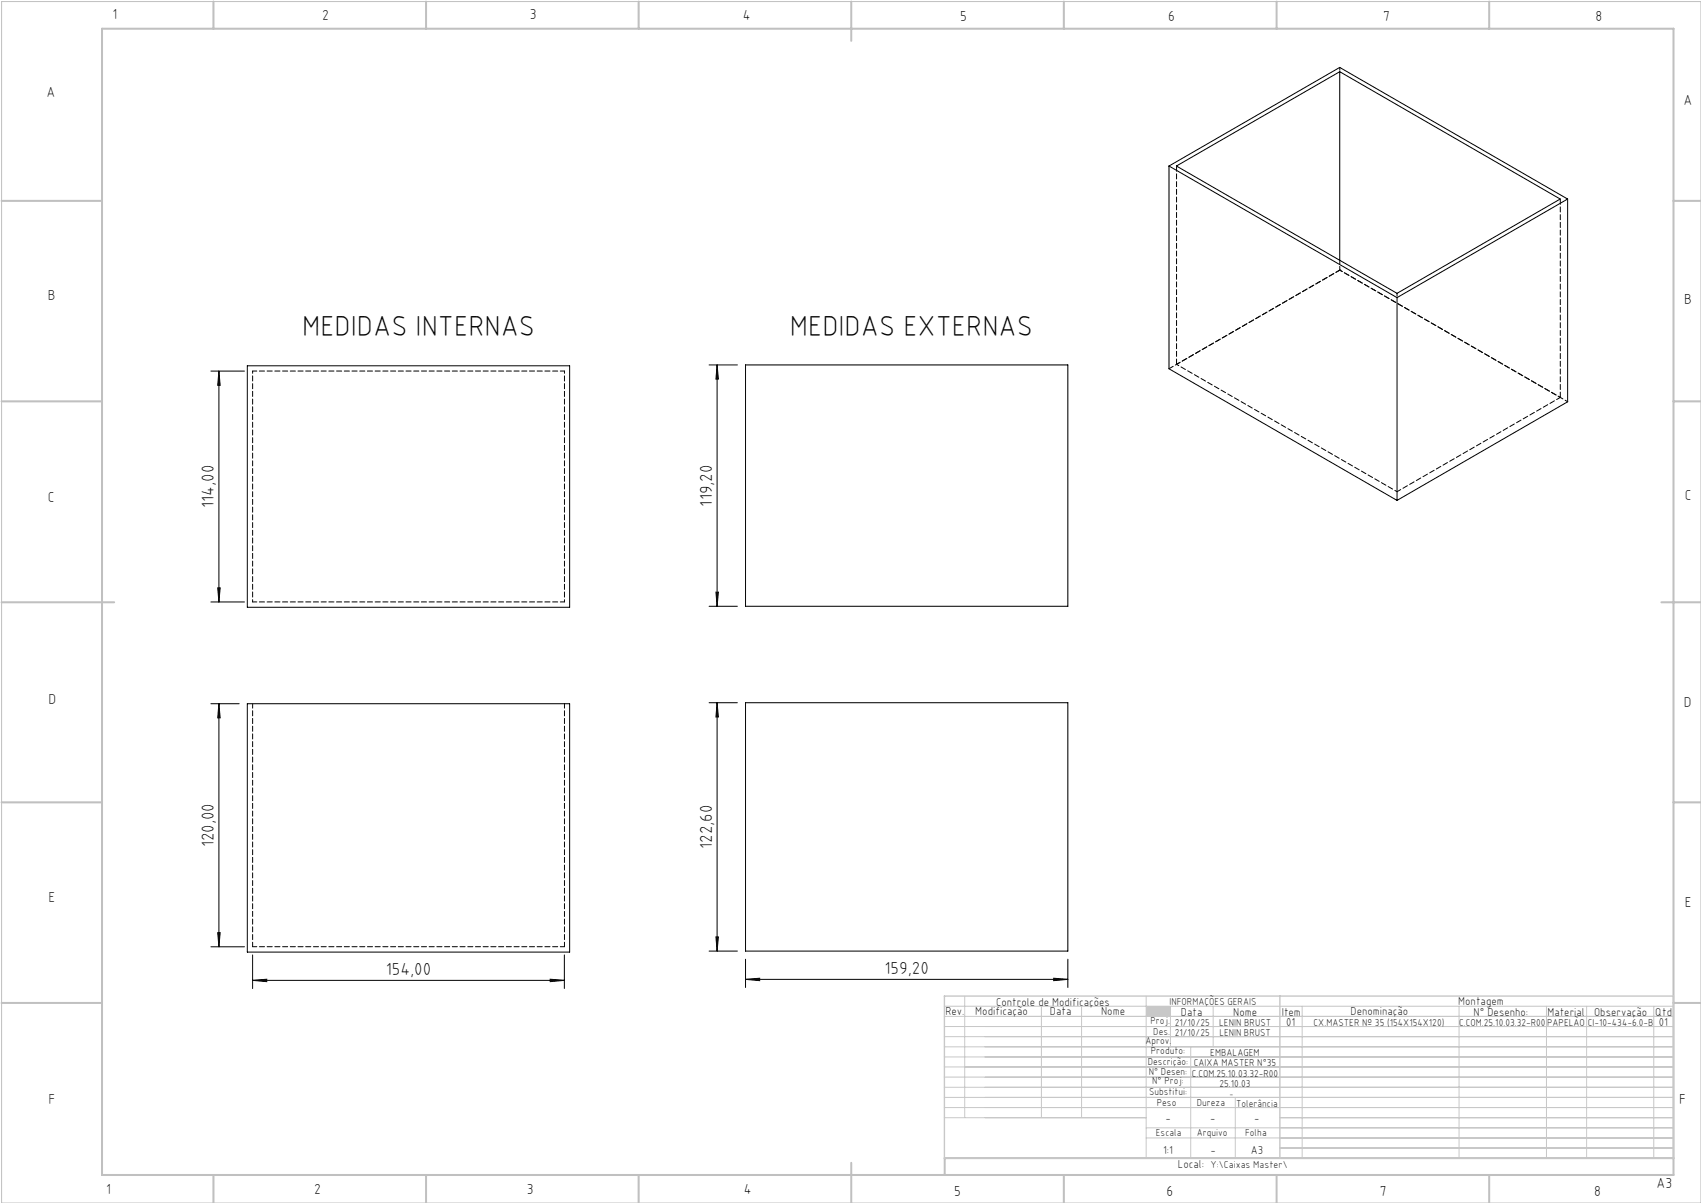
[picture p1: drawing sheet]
<svg xmlns="http://www.w3.org/2000/svg" width="420mm" height="297mm" viewBox="0 0 420 297" stroke-linecap="round" stroke-linejoin="round" font-family="sans-serif">
<path d="M.4 .4h419.6v296.6h-419.6z" fill="none" stroke="#c0c0c0" stroke-width=".25"/>
<g fill="none" stroke="#c0c0c0" stroke-width=".5">
<path d="M25.2 7.1h388v283h-388zM52.7 .4v6.7M105.2 .4v6.7M157.7 .4v6.7M210.2 .4v9.7M262.7 .4v6.7M315.2 .4v6.7M367.7 .4v6.7M.4 49.6h24.8M413.2 49.6h6.8M.4 99.1h24.8M413.2 99.1h6.8"/>
<path d="M.4 148.7h27.8M410.2 148.7h9.8M.4 198.1h24.8M413.2 198.1h6.8M.4 247.6h24.8M413.2 247.6h6.8M52.7 290.1v6.9M105.2 290.1v6.9M157.7 290.1v6.9M210.2 287.1v9.9M262.7 290.1v6.9M315.2 290.1v6.9"/>
<path d="M367.7 290.1v6.9M413.2 285.9h-179.9v4.2"/>
</g>
<g fill="none" stroke="#c3c8d2" stroke-width=".25">
<path d="M233.2 250.9h180M233.2 248.4h180M233.2 253.4h180M233.2 255.9h180M233.2 258.4h180M238.2 245.9v30M257.1 248.4v27.5M267.1 248.4v27.5M283 245.9v40M289 248.4v10M294 258.4v27.5M299.5 248.4v10"/>
<path d="M321.5 248.4v37.5M360.3 248.4v37.5M381.8 248.4v37.5M391.8 248.4v37.5M408.3 248.4v37.5M233.2 260.9h180M233.2 263.4h180M233.2 265.9h180M233.2 268.4h180M233.2 270.9h180M233.2 273.4h180M233.2 275.9h49.8"/>
<path d="M283 278.4h130.2M305 270.9v15M316 275.9h97.2M283 280.9h130.2M316 283.4h97.2"/>
</g>
<path d="M233.2 245.9h180v40h-180zM316 245.9v40" fill="none" stroke="#c3c8d2" stroke-width=".35"/>
<path d="M283 248.4h6v2.5h-6z" fill-rule="evenodd" fill="#c3c8d2"/>
<g fill="none" stroke="#000" stroke-width=".25">
<path d="M330.8 17.7v46.5M288.6 41v50l56.3 32.5M288.6 41l56.3 32.5M288.6 41l42.2-24.4 56.3 32.5M290.5 41l40.3-23.3 54.4 31.4-40.3 23.3zM387.1 49.1l-42.2 24.4M387.1 49.1v50.1l-42.2 24.3M344.9 73.5v50M52.1 91.6h8.3M54 91.6l.4 3.5h-.6zM54 91.6v57M61.1 90.3h79.6v59.6h-79.6z"/>
<path d="M175.1 90.1h7M177.1 90.1v59.6M177.1 90.1l.3 3.5h-.6zM184.1 90.1h79.6v59.6h-79.6zM52.1 148.6h8.3M53.8 145.1h.6l-.4 3.5zM175.1 149.7h7M176.8 146.2h.6l-.3 3.5zM52.1 173.7h7M54 173.7v60M54 173.7l.4 3.5h-.6zM61.1 173.7h79.6v61.4h-79.6z"/>
<path d="M175.1 173.5h7M177.1 173.5v61.3M177.1 173.5l.3 3.5h-.6zM184.1 173.5h79.6v61.3h-79.6zM52.1 233.7h8.3M53.8 230.3h.6l-.4 3.4zM62.4 235.8v8.2M139.3 235.8v8.2M175.1 234.8h7M176.8 231.3h.6l-.3 3.5zM184.1 236.8v7M263.7 236.8v7"/>
<path d="M62.4 242l3.5-.2v.6zM62.4 242h76.9M135.9 241.8l3.4 .2-3.4 .4zM184.1 241.8l3.5-.3v.6zM184.1 241.8h79.6M260.2 241.5l3.5 .3-3.5 .3z"/>
</g>
<g fill="#000">
<path d="M53.8 145.1h.6l-.4 3.5zM54 91.6l.4 3.5h-.6zM176.8 146.2h.6l-.3 3.5zM177.1 90.1l.3 3.5h-.6z"/>
<path d="M54 173.7l.4 3.5h-.6zM53.8 230.3h.6l-.4 3.4zM177.1 173.5l.3 3.5h-.6zM176.8 231.3h.6l-.3 3.5z"/>
<path d="M62.4 242l3.5-.2v.6zM135.9 241.8l3.4 .2-3.4 .4zM184.1 241.8l3.5-.3v.6zM260.2 241.5l3.5 .3-3.5 .3z"/>
</g>
<path d="M330.8 66.7l-40.3 23.3M62.4 91.6h77M345 121.4l40.3-23.3M139.4 148.6h-77M62.4 173.7v60M139.4 173.7v60M62.4 233.7h77" fill="none" stroke="#000" stroke-width=".25" stroke-dasharray="1.3 .6" stroke-dashoffset=".2"/>
<path d="M139.4 91.6v57M62.4 148.6v-57" fill="none" stroke="#000" stroke-width=".25" stroke-dasharray="1.3 .6" stroke-dashoffset=".7"/>
<path d="M330.8 16.6v1.1M345 72.4v1.1M387.1 99.2l-56.3-32.5" fill="none" stroke="#000" stroke-width=".25" stroke-dasharray="1.3 .6" stroke-dashoffset=".5"/>
<path d="M330.8 64.2v2.5" fill="none" stroke="#000" stroke-width=".25" stroke-dasharray="1.3 .6" stroke-dashoffset=".4"/>
<path d="M290.5 90l54.5 31.4M385.3 98.1l-54.5-31.4" fill="none" stroke="#000" stroke-width=".25" stroke-dasharray="1.3 .6" stroke-dashoffset=".6"/>
<path d="M290.5 41v49M385.3 49.1v49M330.8 66.7h.1" fill="none" stroke="#000" stroke-width=".25" stroke-dasharray="1.3 .6"/>
<path d="M330.8 66.7l-42.1 24.3" fill="none" stroke="#000" stroke-width=".25" stroke-dasharray="1.3 .6" stroke-dashoffset=".1"/>
<g font-size="7.1">
<text x="74.6" y="82.9">MEDIDAS INTERNAS</text>
<text x="195" y="82.9">MEDIDAS EXTERNAS</text>
</g>
<g font-size="4.3">
<text x="52.8" y="125.4" transform="rotate(-90 52.8 125.4)">114,00</text>
<text x="175.8" y="125.1" transform="rotate(-90 175.8 125.1)">119,20</text>
<text x="52.8" y="209.2" transform="rotate(-90 52.8 209.2)">120,00</text>
<text x="175.8" y="209.6" transform="rotate(-90 175.8 209.6)">122,60</text>
<text x="95.2" y="240.7">154,00</text>
<text x="218.4" y="240.5">159,20</text>
</g>
<g font-size="3.6">
<text x="27.8" y="4.8">1</text>
<text x="79.5" y="4.9">2</text>
<text x="130.8" y="4.8">3</text>
<text x="183.4" y="4.9">4</text>
<text x="237.1" y="5.1">5</text>
<text x="288.4" y="5.2">6</text>
<text x="341.5" y="5.1">7</text>
<text x="394" y="5.2">8</text>
<text x="11.5" y="24">A</text>
<text x="415.7" y="25.8">A</text>
<text x="11.8" y="74.1">B</text>
<text x="415.8" y="75.1">B</text>
<text x="11.8" y="124">C</text>
<text x="416" y="123.5">C</text>
<text x="12" y="173.7">D</text>
<text x="415.8" y="174.7">D</text>
<text x="12" y="222.6">E</text>
<text x="416" y="223.9">E</text>
<text x="12" y="272.6">F</text>
<text x="414.6" y="272.6">F</text>
<text x="409" y="293.3">A3</text>
<text x="26.2" y="294.8">1</text>
<text x="77.6" y="294.8">2</text>
<text x="130.1" y="294.8">3</text>
<text x="183.7" y="294.7">4</text>
<text x="235.6" y="295.2">5</text>
<text x="288" y="295.2">6</text>
<text x="340.7" y="295.2">7</text>
<text x="393.6" y="295.2">8</text>
</g>
<g font-size="2.9">
<text x="240.8" y="250.6">Modificação</text>
<text x="259.2" y="250.6">Data</text>
<text x="271.9" y="250.6">Nome</text>
<text x="290.9" y="288.4">Local:</text>
</g>
<g font-size="2.8">
<text x="233.4" y="250.6">Rev.</text>
<text x="246" y="248.4">Controle de Modificações</text>
<text x="291.6" y="250.8">Data</text>
<text x="304.5" y="250.8">Nome</text>
<text x="316.5" y="250.9">Item</text>
<text x="333.5" y="250.5">Denominação</text>
<text x="360.1" y="248.2">Montagem</text>
<text x="363.9" y="250.8">N° Desenho:</text>
<text x="382.1" y="250.8">Material</text>
<text x="393.6" y="250.8">Observação</text>
<text x="408.7" y="250.9">Qtd</text>
<text x="317.6" y="253.3">01</text>
<text x="409.6" y="253.3">01</text>
<text x="287.7" y="276.9">-</text>
<text x="298.8" y="276.9">-</text>
<text x="309.7" y="276.9">-</text>
<text x="287.2" y="284.8">1:1</text>
<text x="298.9" y="284.8">-</text>
<text x="308.8" y="284.8">A3</text>
</g>
<g font-size="2.5">
<text x="288.7" y="248.2">INFORMAÇÕES GERAIS</text>
<text x="282.8" y="257.8">Aprov.</text>
<text x="284.1" y="252.9">Proj.</text>
<text x="284.8" y="255.4">Des.</text>
<text x="290.1" y="255.8">21/10/25</text>
<text x="290.1" y="253.3">21/10/25</text>
<text x="301" y="253.3">LENIN BRUST</text>
<text x="301.1" y="255.8">LENIN BRUST</text>
<text x="324.3" y="253.3">CX.MASTER Nº 35 (154X154X120)</text>
<text x="360.3" y="253.3">C.COM.25.10.03.32-R00</text>
<text x="382" y="253.3">PAPELÃO</text>
<text x="392" y="253.3">CI-10-434-6.0-B</text>
<text x="283.4" y="262.9">Descrição:</text>
<text x="284.2" y="260.3">Produto:</text>
<text x="294.7" y="263.3">CAIXA MASTER N°35</text>
<text x="298.8" y="260.7">EMBALAGEM</text>
<text x="283.7" y="265.4">N° Desen:</text>
<text x="284.5" y="267.7">N° Proj:</text>
<text x="294.3" y="265.9">C.COM.25.10.03.32-R00</text>
<text x="301.1" y="268.3">25.10.03</text>
<text x="283.7" y="270.4">Substitui:</text>
<text x="285.6" y="273">Peso</text>
<text x="295.5" y="273">Dureza</text>
<text x="305.2" y="273.3">Tolerância</text>
<text x="285.4" y="280.4">Escala</text>
<text x="295.5" y="280.4">Arquivo</text>
<text x="307.5" y="280.4">Folha</text>
<text x="298.9" y="288.4">Y:\Caixas Master\</text>
</g>
<text font-size="2.1" x="303.5" y="270.9">-</text>
</svg>
